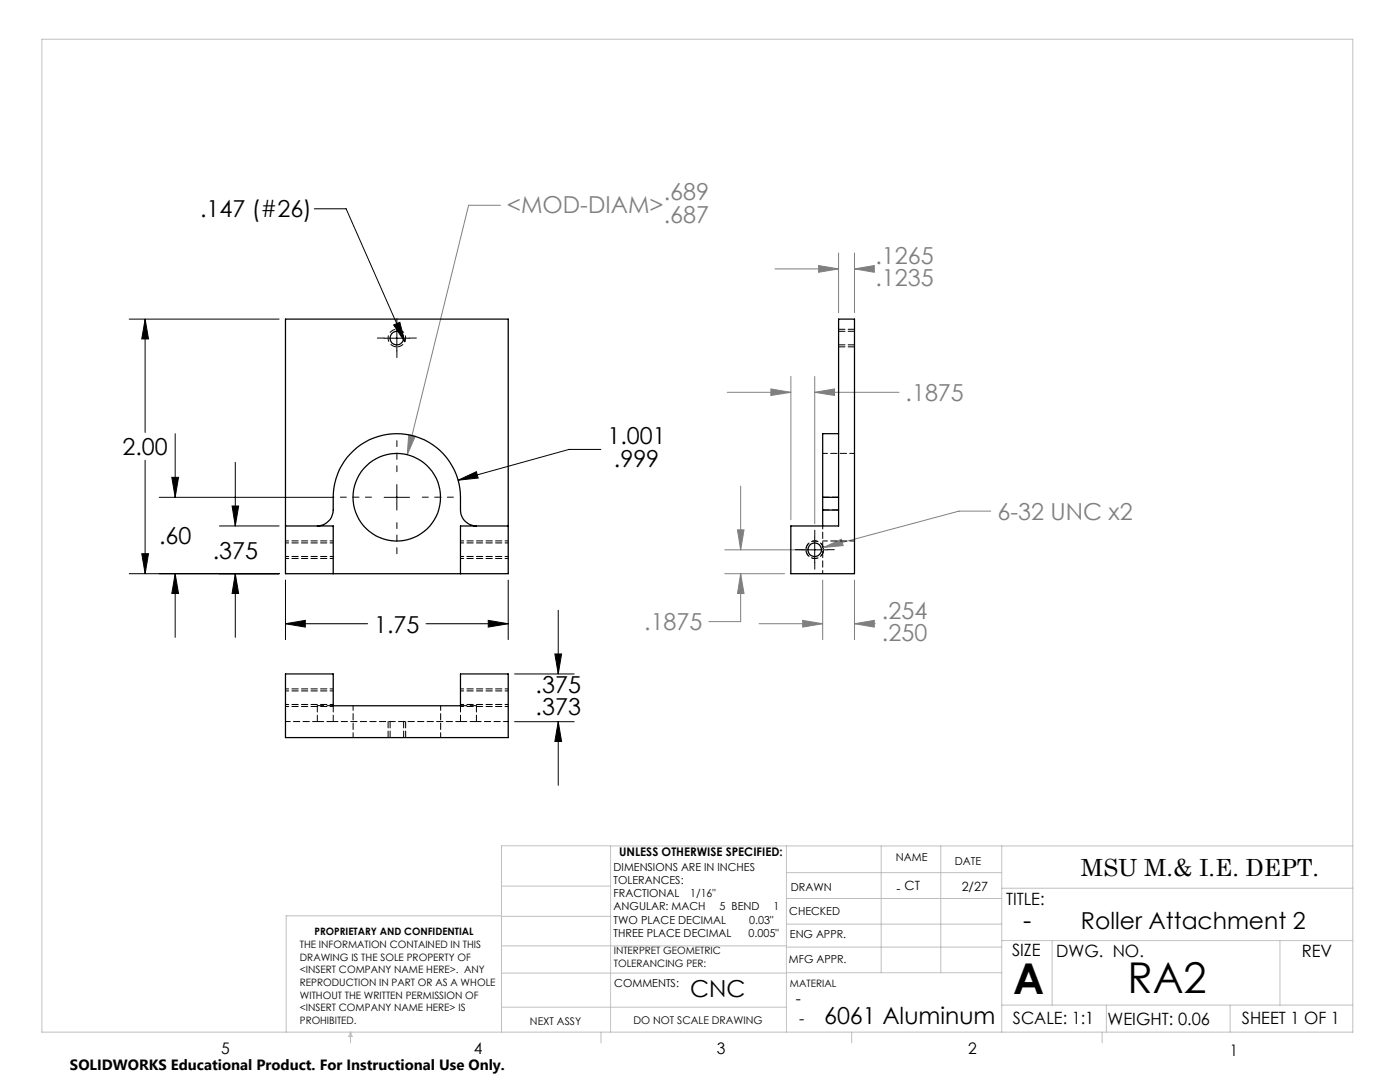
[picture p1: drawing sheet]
<svg xmlns="http://www.w3.org/2000/svg" width="279mm" height="216mm" viewBox="0 0 279 216" stroke-linecap="round" stroke-linejoin="round" font-family="sans-serif">
<g fill="none" stroke="#000" stroke-width=".2">
<path d="M62.7 41.7h6.4l11.7 26.5M25.8 63.7h29.9M29 63.7l.6 3.9h-1.3zM29 63.7v22.6M76.7 67.5h5M78.6 64.8l1.2-.5 1 3.9zM79.2 64.9v5.1M29 91.8v22.7M31.8 99.2h34.8M34.3 95.2h1.3l-.6 4zM35 86.5v12.7M47 92.3v12.7"/>
<path d="M76.7 99.2h5M79.2 96.7v5.1M91.4 95.8l3.7-1.7 .3 1.3zM119.9 89.7h-6.3l-22.2 6.1M25.8 114.5h29.9M28.3 110.5h1.3l-.6 4zM35 114.5l.6 3.9h-1.3zM35 114.5v12.7M43.8 105h11.9M46.3 101h1.3l-.6 4zM47 114.5l.6 3.9h-1.3zM47 114.5v12.7"/>
<path d="M57 115.7v11.9M101.4 115.7v11.9M160.1 109.7h5M162.6 107.2v5.1M57 124.5l3.9-.7v1.3zM57 124.5h16.4M85 124.5h16.4M97.4 123.8l4 .7-4 .6zM102.7 134.5h11.9M110.7 130.5h1.4l-.7 4zM111.4 121.8v12.7M102.7 144h11.9"/>
<path d="M111.4 144l.7 4h-1.4zM111.4 144v12.7"/>
</g>
<g fill="none" stroke="#808080" stroke-width=".2">
<path d="M99.9 41h-6.4l-12.2 49.7M154.7 53.7h12.7M163.4 53l4 .7-4 .6zM167.4 50.5v11.9M170.5 53.7l4-.7v1.3zM170.5 50.5v11.9M170.5 53.7h2.9M145.1 78.3h12.7M153.8 77.6l4 .7-4 .6zM157.8 75.1v28.6M162.6 78.3l3.9-.7v1.3zM162.6 75.1v29.4"/>
<path d="M162.6 78.3h16.8M81.6 86.7l1.3 .4-1.6 3.6zM147.8 97v12.7M144.6 114.5h12M144.6 109.7h16.7M147.2 105.7h1.3l-.7 4zM147.8 114.5l.7 3.9h-1.3zM147.8 114.5v9.5h-6.3M164.2 115.7v11.9M164.3 109.3l3.6-1.7 .4 1.3zM170.5 115.7v11.9M197.7 102h-6.3l-27.1 7.3"/>
<path d="M151.5 124.5h12.7M160.2 123.8l4 .7-4 .6zM170.5 124.5l4-.7v1.3zM170.5 124.5h4.2"/>
</g>
<path d="M79.2 69.2a1.75 1.75 0 0 1-1.5-2.6 1.75 1.75 0 0 1 3-.1 1.75 1.75 0 0 1-1.3 2.7h-.2M160.9 109.7a1.75 1.75 0 0 0 2.5 1.5 1.75 1.75 0 0 0 .2-3 1.75 1.75 0 0 0-2.7 1.3v.2M164.4 109.7a1.75 1.75 0 0 1-2.6 1.5 1.75 1.75 0 0 1-.2-3 1.75 1.75 0 0 1 2.7 1.3l.1 .2" fill="none" stroke="#000" stroke-width=".2" stroke-dasharray="1.3 .6" stroke-dashoffset="-.1" stroke-linecap="butt"/>
<g fill="none" stroke="#c0c0c0" stroke-width=".2">
<path d="M8.4 7.8h261.6v198.2h-261.6zM100.1 176.8h21.7M121.8 168.8v37.2M157 168.8v37.2M157 179.3h42.9M157 174.1h42.9M175.9 168.8v25.3M187.7 168.8v25.3M199.9 177.2h70.1M199.9 168.8v37.2M270 168.8h-169.9v37.2M100.1 194.2h56.9"/>
<path d="M100.1 188.7h56.9M100.1 182.8h21.7M100.1 182.7h-43v23.3M157 194.1h42.9M157 184.4h42.9M157 189h42.9M199.9 187.7h70.1M210 187.7v12.9M255.4 187.7v12.9M70 206v2.1M70 206l.3 .8h-.7zM100.1 201h56.9"/>
<path d="M119.9 206v2.1M170 206v2.1M199.9 200.6h70.1M220 206v2.1M220.8 200.6v5.4M245.5 200.6v5.4"/>
</g>
<path d="M57 107.9h9.5M57 111.4h9.5M101.4 111.4h-9.5M101.4 107.9h-9.5M57 137.5h9.5M101.4 137.5h-9.5M57 141h9.5M101.4 141h-9.5" fill="none" stroke="#000" stroke-width=".2" stroke-dasharray="1.3 .6" stroke-dashoffset=".6"/>
<path d="M167.4 65.7h3.1M167.4 69.2h3.1M77.5 144v3.2M81 144v3.2" fill="none" stroke="#000" stroke-width=".2" stroke-dasharray="1.3 .6"/>
<path d="M74.1 99.2h-6.2M79.2 94.1v-6.2M84.3 99.2h6.2M79.2 104.3v6.2" fill="none" stroke="#000" stroke-width=".2" stroke-dasharray="15.2 1.3 1.3 1.3" stroke-dashoffset="14"/>
<path d="M76.7 67.5h-1.4M79.2 64.9v-1.3M79.2 70v1.3M81.7 67.5h1.4M160.1 109.7h-1.4M162.6 107.1v-1.3M162.6 112.2v1.4M165.1 109.7h1.4" fill="none" stroke="#000" stroke-width=".2" stroke-dasharray="15.2 1.3 1.3 1.3"/>
<path d="M57 124.5l3.9-.7v1.3zM97.4 123.8l4 .7-4 .6zM29 63.7l.6 3.9h-1.3zM28.3 110.5h1.3l-.6 4zM91.4 95.8l4-.4-.3-1.3zM34.3 95.2h1.3l-.6 4zM35 114.5l.6 3.9h-1.3zM47 114.5l.6 3.9h-1.3zM46.3 101h1.3l-.6 4zM111.4 144l.7 4h-1.4zM110.7 130.5h1.4l-.7 4z" fill="#000"/>
<path d="M81.6 86.7l-.3 4 1.6-3.6zM170.5 53.7l4-.7v1.3zM163.4 53l4 .7-4 .6zM170.5 124.5l4-.7v1.3zM160.2 123.8l4 .7-4 .6zM164.3 109.3l4-.4-.4-1.3zM147.8 114.5l.7 3.9h-1.3zM147.2 105.7h1.3l-.7 4zM162.6 78.3l3.9-.7v1.3zM153.8 77.6l4 .7-4 .6z" fill="#808080"/>
<path d="M78.6 64.8l1.2-.5 1 3.9z" fill="#000"/>
<g fill="none" stroke="#000" stroke-width=".25">
<path d="M57 63.7h44.4v50.8h-44.4zM167.4 63.7h3.1v50.8h-12.7v-9.5h9.6zM164.2 99.2h3.2M164.2 99.2v2.6M167.4 86.5h-3.2v12.7M57 105h9.5v9.5M63.3 105a3.3 3.3 0 0 0 3.2-3.2 14.6 14.6 0 0 1 2.2-9.7 12.7 12.7 0 0 1 14.2-5 12.7 12.7 0 0 1 9 12.1v2.6a3.2 3.2 0 0 0 3.2 3.2M101.4 105h-9.5v9.5M164.2 101.8v3.2M164.2 101.8h3.2M57 134.5h9.5v6.3h25.4v-6.3h9.5v12.7h-44.4z"/>
<circle cx="79.2" cy="67.5" r="1.35"/>
<circle cx="79.2" cy="99.2" r="8.7"/>
<circle cx="162.6" cy="109.7" r="1.35"/>
</g>
<path d="M57 111h9.5M66.5 108.3h-9.5M91.9 111h9.5M101.4 108.3h-9.5M164.2 114.4v-9.5M66.5 137.9h-9.5M101.4 137.9h-9.5M57 140.6h9.5M91.9 140.6h9.5" fill="none" stroke="#000" stroke-width=".2" stroke-dasharray="1.3 .6" stroke-dashoffset=".6"/>
<g fill="none" stroke="#000" stroke-width=".2" stroke-dasharray="1.3 .6">
<path d="M167.4 68.8h3.1M170.5 66.1h-3.1M164.2 99.2h3.2M164.2 101.7h3.2M63.3 140.8h3.2M63.3 140.8v3.2M66.5 144h-3.2M66.5 140.8v3.2M77.9 144v3.2M80.6 147.2v-3.2M91.9 140.8v3.2M91.9 140.8h3.2"/>
<path d="M95.1 140.8v3.2M95.1 144h-3.2"/>
</g>
<path d="M170.5 90.5h-6.3M164.2 107.9h6.3M63.3 144h-6.3M70.5 140.8v6.4M87.9 147.2v-6.4M91.9 144h-25.4M101.4 144h-6.3" fill="none" stroke="#000" stroke-width=".2" stroke-dasharray="1.3 .6" stroke-dashoffset=".3"/>
<g font-size="8.5">
<text x="202.2" y="198.3">A</text>
<text x="225" y="198.1">RA2</text>
</g>
<text font-size="5.1" x="204.2" y="185.4">-</text>
<g font-size="4.7" fill="#808080">
<text x="132.5" y="39.9">.689</text>
<text x="101.2" y="42.4">&lt;MOD-DIAM&gt;</text>
<text x="132.5" y="44.5">.687</text>
<text x="174.7" y="52.6">.1265</text>
<text x="174.7" y="57.2">.1235</text>
<text x="180.7" y="80">.1875</text>
<text x="199.1" y="103.7">6-32 UNC x2</text>
<text x="128.6" y="125.8">.1875</text>
<text x="176" y="123.4">.254</text>
<text x="176" y="128">.250</text>
</g>
<g font-size="4.7">
<text x="39.9" y="43.4">.147 (#26)</text>
<text x="121.2" y="88.6">1.001</text>
<text x="24.5" y="90.8">2.00</text>
<text x="122.5" y="93.2">.999</text>
<text x="31.8" y="108.6">.60</text>
<text x="42.5" y="111.4">.375</text>
<text x="74.7" y="126.2">1.75</text>
<text x="106.9" y="138.2">.375</text>
<text x="106.9" y="142.7">.373</text>
<text x="215.7" y="174.7">MSU M.&amp; I.E. DEPT.</text>
<text x="215.7" y="185.4">Roller Attachment 2</text>
<text x="137.7" y="198.9">CNC</text>
<text x="164.5" y="204.4">6061 Aluminum</text>
</g>
<g font-size="3.4">
<text x="200.8" y="180.5">TITLE:</text>
<text x="202" y="190.8">SIZE</text>
<text x="210.8" y="190.9">DWG. NO.</text>
<text x="259.8" y="191">REV</text>
<text x="202.1" y="204.4">SCALE: 1:1</text>
<text x="221" y="204.5">WEIGHT: 0.06</text>
<text x="247.8" y="204.4">SHEET 1 OF 1</text>
</g>
<g font-size="3.2">
<text x="158.8" y="200.4">-</text>
<text x="159.5" y="204.4">-</text>
<text x="44.2" y="210.4">5</text>
<text x="94.6" y="210.3">4</text>
<text x="143.1" y="210.4">3</text>
<text x="193.2" y="210.3">2</text>
<text x="245.4" y="210.6">1</text>
</g>
<text font-size="3" x="14" y="213.5">SOLIDWORKS Educational Product. For Instructional Use Only.</text>
<g font-size="2.5">
<text x="178.9" y="178.2">- CT</text>
<text x="191.9" y="177.8">2/27</text>
</g>
<text font-size="2.4" x="123.6" y="170.8">UNLESS OTHERWISE SPECIFIED:</text>
<g font-size="2.2">
<text x="122.5" y="173.7">DIMENSIONS ARE IN INCHES</text>
<text x="178.8" y="171.8">NAME</text>
<text x="190.6" y="172.5">DATE</text>
<text x="122.5" y="176.4">TOLERANCES:</text>
<text x="122.5" y="179">FRACTIONAL</text>
<text x="137.8" y="179">1/16&quot;</text>
<text x="157.8" y="177.8">DRAWN</text>
<text x="122.5" y="181.7">ANGULAR: MACH</text>
<text x="122.5" y="184.3">TWO PLACE DECIMAL</text>
<text x="143.6" y="181.7">5 BEND</text>
<text x="149.5" y="184.3">0.03&quot;</text>
<text x="154.4" y="181.7">1</text>
<text x="157.5" y="182.5">CHECKED</text>
<text x="122.5" y="187">THREE PLACE DECIMAL</text>
<text x="149.4" y="187">0.005&quot;</text>
<text x="157.6" y="187.2">ENG APPR.</text>
<text x="122.6" y="197">COMMENTS:</text>
<text x="157.4" y="192.2">MFG APPR.</text>
</g>
<g font-size="2.1">
<text x="105.8" y="204.5">NEXT ASSY</text>
<text x="126.4" y="204.3">DO NOT SCALE DRAWING</text>
</g>
<g font-size="2">
<text x="59.8" y="189.2">THE INFORMATION CONTAINED IN THIS</text>
<text x="59.8" y="191.7">DRAWING IS THE SOLE PROPERTY OF</text>
<text x="62.8" y="186.5">PROPRIETARY AND CONFIDENTIAL</text>
<text x="122.5" y="190.4">INTERPRET GEOMETRIC</text>
<text x="59.8" y="194.2">&lt;INSERT COMPANY NAME HERE&gt;. ANY</text>
<text x="59.8" y="196.8">REPRODUCTION IN PART OR AS A WHOLE</text>
<text x="122.5" y="192.9">TOLERANCING PER:</text>
<text x="157.7" y="197">MATERIAL</text>
<text x="59.8" y="199.3">WITHOUT THE WRITTEN PERMISSION OF</text>
<text x="59.8" y="201.8">&lt;INSERT COMPANY NAME HERE&gt; IS</text>
<text x="59.8" y="204.3">PROHIBITED.</text>
</g>
</svg>
